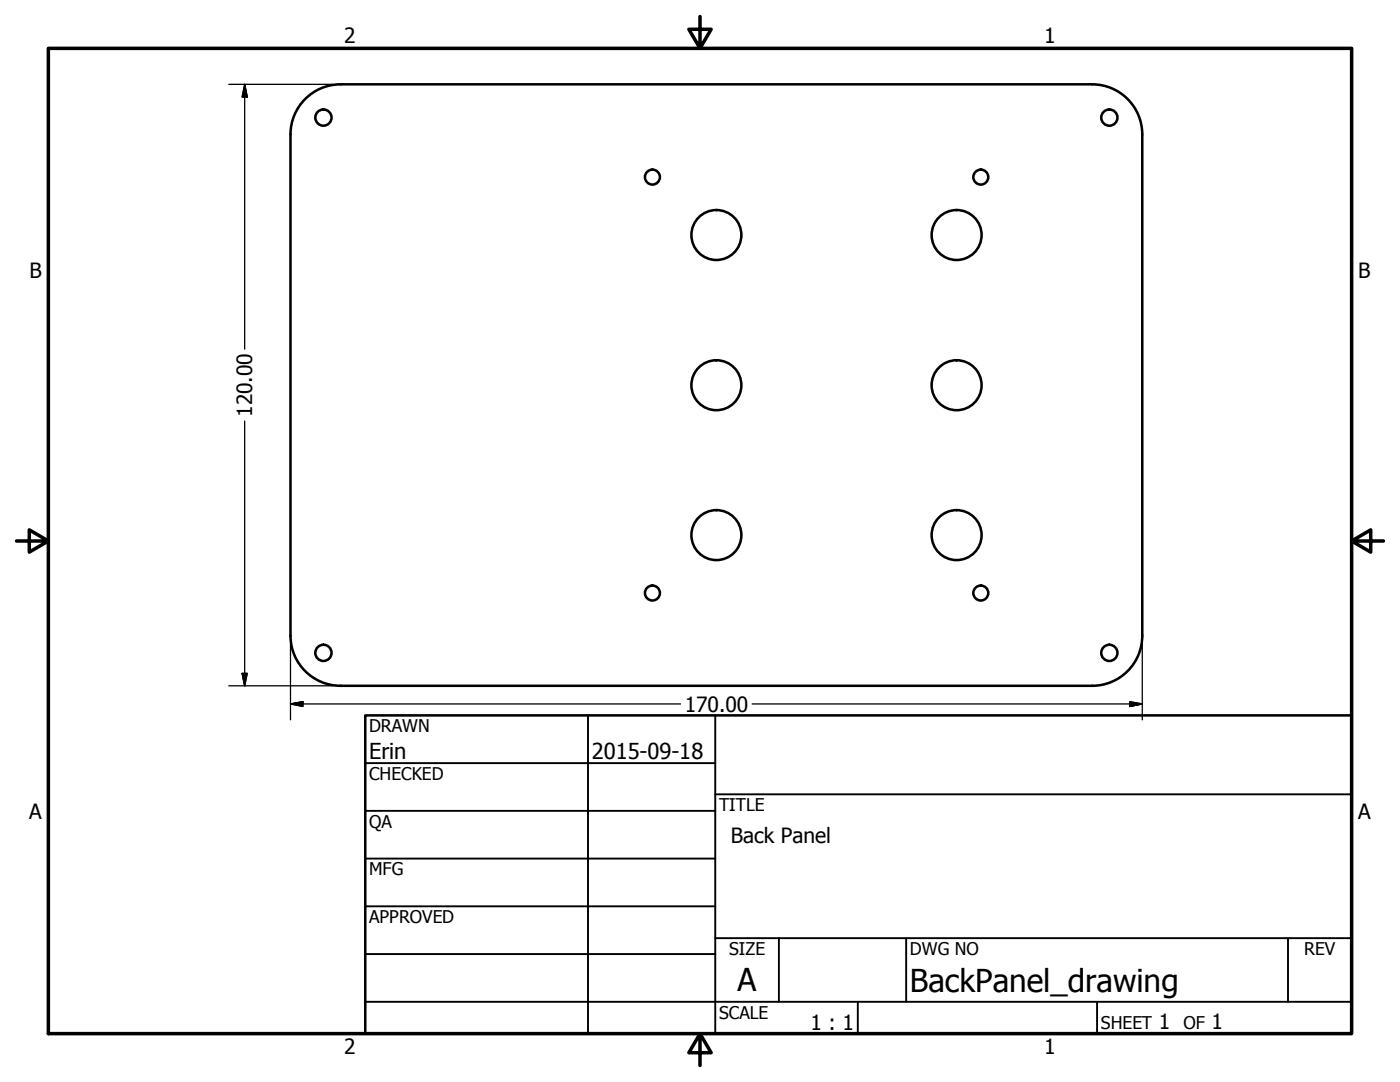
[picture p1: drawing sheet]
<svg xmlns="http://www.w3.org/2000/svg" width="279mm" height="216mm" viewBox="0 0 279 216" stroke-linecap="round" stroke-linejoin="round" font-family="sans-serif">
<!-- layer: Visible (ANSI) -->
<g fill="none" stroke="#000" stroke-width=".51">
<path d="M58 126.9v-100.1a10 10 0 0 1 9.9-10h150.1a10 10 0 0 1 10 10v100.1M58 126.8a10 10 0 0 0 9.9 10h150.1a10 10 0 0 0 10-10"/>
<circle cx="64.5" cy="23.5" r="1.62"/>
<circle cx="130.2" cy="35.3" r="1.49"/>
<circle cx="195.7" cy="35.3" r="1.49"/>
<circle cx="221.4" cy="23.5" r="1.62"/>
<circle cx="143" cy="46.9" r="5"/>
<circle cx="190.9" cy="46.9" r="5"/>
<circle cx="143" cy="76.9" r="5"/>
<circle cx="190.9" cy="76.9" r="5"/>
<circle cx="130.2" cy="118.3" r="1.49"/>
<circle cx="143" cy="106.8" r="5"/>
<circle cx="190.9" cy="106.8" r="5"/>
<circle cx="195.7" cy="118.3" r="1.49"/>
<circle cx="64.5" cy="130.3" r="1.62"/>
<circle cx="221.4" cy="130.3" r="1.62"/>
</g>
<!-- layer: Border (ANSI) -->
<path d="M9.7 9.7h260v196.5h-260zM139.7 3.3v6.4l-2.2-3.9h4.4l-2.2 3.9M3.3 107.9h6.4l-3.9-2.2v4.5l3.9-2.3M269.7 107.9l3.9 2.3v-4.5l-3.9 2.2h6.4M139.7 206.2l2.2 3.9h-4.4l2.2-3.9v6.4" fill="none" stroke="#000" stroke-width=".7"/>
<!-- layer: Title (ANSI) -->
<g fill="none" stroke="#000" stroke-width=".38">
<path d="M72.9 152.3h69.8M117.3 142.7v63.5M142.7 158.5h127M142.7 142.7v63.5M72.9 161.8h69.8M72.9 171.3h69.8M72.9 199.9h196.8M72.9 180.8h69.8M72.9 190.4h69.8M142.7 187.2h127M155.4 187.2v12.7M171.2 199.9v6.3"/>
<path d="M180.8 187.2v12.7M218.9 199.9v6.3M257 187.2v12.7"/>
</g>
<path d="M72.9 142.7h196.8v63.5h-196.8z" fill="none" stroke="#000" stroke-width=".51"/>
<!-- layer: Dimension (ANSI) -->
<path d="M45.7 16.8h20.7M48.8 16.8l.5 2.6h-1zM48.8 16.8v52.9M48.8 84v52.8M45.7 136.8h20.7M48.3 134.4h1l-.5 2.4zM58 128.5v15.1M228 128.5v15.1M58 140.5l2.5-.5v1zM58 140.5h77.8M150.1 140.5h77.9M225.5 140l2.5 .5-2.5 .5z" fill="none" stroke="#000" stroke-width=".25"/>
<path d="M48.8 16.8l.5 2.6zM48.8 16.8l.5 2.6h-1zM48.3 134.4l.5 2.4zM48.3 134.4h1l-.5 2.4zM58 140.5l2.5-.5zM58 140.5l2.5-.5v1zM225.5 141l2.5-.5zM225.5 140l2.5 .5-2.5 .5z" fill="#000" stroke="#000" stroke-width=".25"/>
<g font-size="6.3">
<text x="147.2" y="197.7">A</text>
<text x="181.6" y="197.9">BackPanel_drawing</text>
</g>
<g font-size="4.4">
<text x="73.7" y="151.5">Erin</text>
<text x="118.1" y="151.4">2015-09-18</text>
</g>
<g font-size="4.2">
<text x="68.7" y="8.6">2</text>
<text x="208.4" y="8.6">1</text>
<text x="5.9" y="55.5">B</text>
<text x="271.1" y="55.5">B</text>
<text x="50.4" y="83.2" transform="rotate(-90 50.4 83.2)">120.00</text>
<text x="136.7" y="142">170.00</text>
<text x="5.8" y="163.4">A</text>
<text x="271" y="163.4">A</text>
<text x="145.9" y="168.2">Back Panel</text>
<text x="161.7" y="205.5">1 : 1</text>
<text x="231.3" y="205.4">1</text>
<text x="241.8" y="205.4">1</text>
<text x="68.7" y="210.3">2</text>
<text x="208.4" y="210.3">1</text>
</g>
<g font-size="3.5">
<text x="73.7" y="146">DRAWN</text>
<text x="73.7" y="155.6">CHECKED</text>
<text x="143.5" y="161.8">TITLE</text>
<text x="73.7" y="165.2">QA</text>
<text x="73.7" y="174.7">MFG</text>
<text x="73.7" y="184.2">APPROVED</text>
<text x="145.5" y="190.6">SIZE</text>
<text x="181.6" y="190.6">DWG NO</text>
<text x="260.3" y="190.5">REV</text>
<text x="143.5" y="203.3">SCALE</text>
<text x="219.7" y="205.4">SHEET</text>
<text x="236.2" y="205.4">OF</text>
</g>
</svg>
